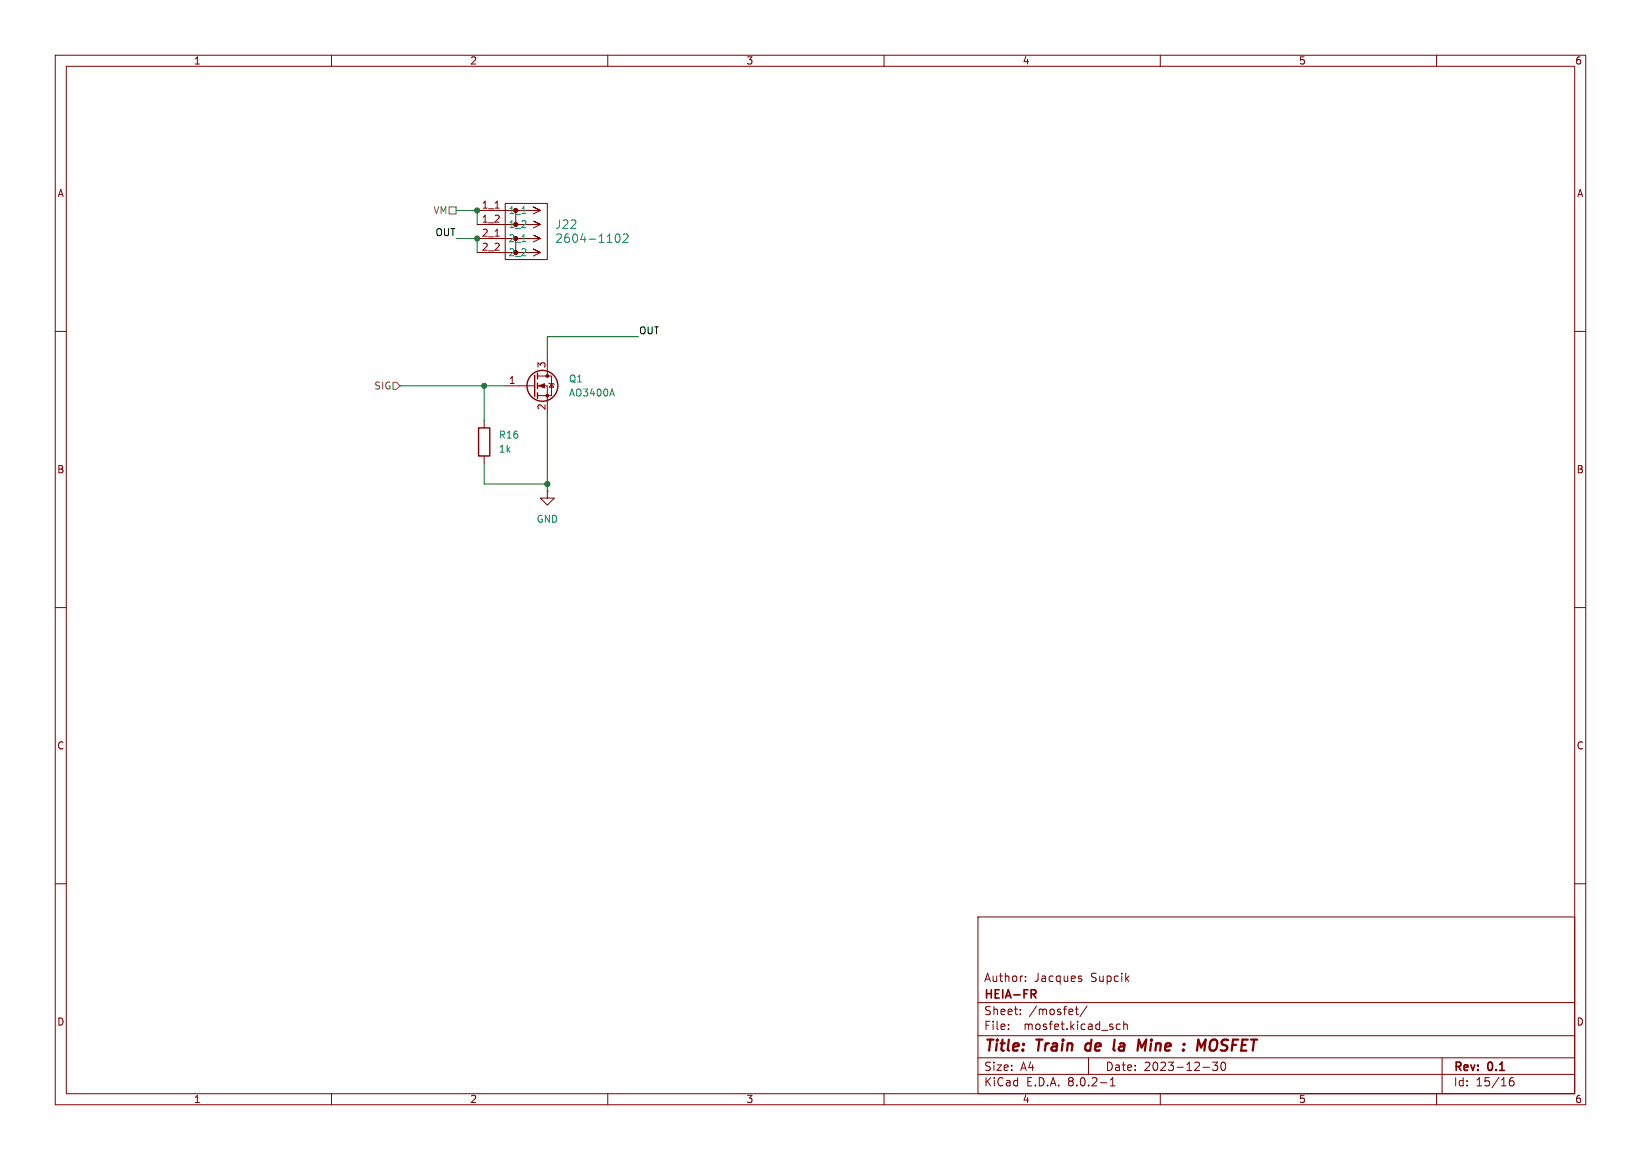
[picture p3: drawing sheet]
<svg xmlns="http://www.w3.org/2000/svg" width="297mm" height="210mm" viewBox="0 0 297 210" stroke-linecap="round" stroke-linejoin="round" font-family="sans-serif">
<g fill="none" stroke="#840000" stroke-width=".18">
<path d="M10 10h277v190h-277zM12 12h273v186h-273zM60 10v2M110 10v2M160 10v2M210 10v2M260 10v2M86.4 38.1h11.4l-1.3-.6 1.3 .6-1.3 .6M89.6 37.7h.8M91.4 36.8h7.7v10.2h-7.7zM93.3 38.1v2.5M10 60h2"/>
<path d="M86.4 45.7h11.4l-1.3-.6 1.3 .6-1.3 .7M86.4 43.2h11.4l-1.3-.7 1.3 .7-1.3 .6M86.4 40.6h11.4l-1.3-.6 1.3 .6-1.3 .7M89.6 42.8h.8M93.3 43.2v2.5M285 60h2M87.6 76.2v1.3M91.4 69.9h5.4M97.3 69.9h1.8v5M97.3 68.1h2.5v3.5h-2.5M99.1 64.8v3.3M99.3 69.3l.1 .2h.8l.1 .1"/>
<path d="M99.8 69.5l.4 .6h-.8zM87.6 82.6v1.2M99.1 88.9v1.3h1.2l-1.2 1.2-1.3-1.2h1.3M99.1 88.9h.1M10 110h2M285 110h2M10 160h2M285 160h2M177 166h108v32h-108zM185.6 177.6v.1M185.6 176.8v.1M195.4 177.2l.3 .1 .1 .2-.2 .2h-.3"/>
<path d="M195.4 176.7l.3 .1M60 198v2M110 198v2M160 198v2M177 194.5h108M177 191.5h108M177 187.5h108M177 181.5h108M182.5 186.3v.1M182.5 185.5v.1M184.7 183.6v.1M184.7 182.8v.1"/>
<path d="M194.6 182.7h.6M194.8 182.2v1.3l.4 .2M196.7 182.1l-1.2 2M197 191.5v3M199.2 196h1.1M201 196.6h.8M201 195.5l.4-.4v1.5M202.1 186.3l.2 .1 .4-.1M202.7 185.5l-.4-.1-.2 .1M203.4 185.5l.2-.1 .4 .1v.9M203.4 184.9v1.5M210 198v2"/>
<path d="M217.7 193.2h1.2M219.5 192.3h.9l-.5 .6 .4 .1v.7l-.2 .1h-.4l-.2-.1M221.2 192.4l.1-.1a.8 .8 0 0 1 .5 .7 .8 .8 0 0 1-.5 .8 1 1 0 0 1-.1-1.4zM260 198v2M261 191.5v6.5M273.9 195.1a.59 .59 0 0 0-.7 .6v.6l.1 .2 .4 .1 .3-.1v-.5l-.1-.3h-.4l-.3 .3"/>
</g>
<path d="M196.6 189.1l-.2 .7 .3 .4M201.6 190.1l.2 .1M201.7 188.2l-.2 1.7M206.1 188.2l.5 1.4 .9-1.4-.3 2M216.6 190.2l.3-2 .5 1.4 .8-1.4-.2 2M219.9 188.2a.77 .77 0 0 0-.9 .7M220.1 189.9l-.4 .3h-.4" fill="none" stroke="#840000" stroke-width=".4"/>
<path d="M186.6 179.2h.6l.3 .3-.2 .4-.7 .1M187 180l.5 .7" fill="none" stroke="#840000" stroke-width=".3"/>
<g fill="none" stroke="#840000" stroke-width=".25">
<path d="M86.6 77.5h2v5.1h-2zM96.8 67.9v3.9M97.3 67.6v1M97.3 69.3v1.1M97.3 71.1v1"/>
<circle cx="98.2" cy="69.8" r="2.79"/>
</g>
<g fill="#840000" stroke="#840000" stroke-width=".18">
<path d="M97.5 69.9l1.1-.4v.7z"/>
<circle cx="99.1" cy="71.6" r=".25"/>
<circle cx="99.1" cy="68.1" r=".25"/>
</g>
<path d="M94.5 38.7h.7M94.5 43.8h.7M111.5 42.5l.2-.1a.81 .81 0 0 1 .5 .7 .81 .81 0 0 1-.5 .8l-.2-.2-.2-.4zM112.8 42.5l.6-.1 .2 .1 .1 .3-1 1.1h1M110.8 70.4l.4 1.3" fill="none" stroke="#008484" stroke-width=".18"/>
<path d="M81.3 37.5h1.2v1.2h-1.2zM71.1 69.2h.7l.6 .7-.6 .6h-.7z" fill="none" stroke="#848400" stroke-width=".18"/>
<path d="M82.5 38.1h3.9v2.5M82.5 43.2h3.9v2.5M72.4 69.9h19M87.6 69.9v6.3M99.1 74.9v14M115.6 61h-16.5v3.8M87.6 83.8v3.8h11.5" fill="none" stroke="#008400" stroke-width=".18"/>
<g fill="#008400" stroke="#008400" stroke-width=".18">
<circle cx="86.4" cy="43.2" r=".46"/>
<circle cx="87.6" cy="69.9" r=".46"/>
<circle cx="86.4" cy="38.1" r=".46"/>
<circle cx="99.1" cy="87.6" r=".46"/>
</g>
<g font-size="2.8" fill="#840000">
<text x="178" y="190.9">Title:</text>
<text x="187.7" y="190.9">Train</text>
<text x="197.3" y="190.9">de</text>
<text x="203.2" y="190.9">la</text>
<text x="208.3" y="190.9">Mine</text>
<text x="217.4" y="190.9">:</text>
<text x="220.7" y="190.9">MOSFET</text>
</g>
<g font-size="2.1" fill="#008484">
<text x="100.4" y="41.6">J22</text>
<text x="100.4" y="44.2">2604-1102</text>
</g>
<g font-size="2.1" fill="#840000">
<text x="178" y="178">Author:</text>
<text x="187.2" y="178">Jacques</text>
<text x="197.5" y="178">Supcik</text>
<text x="178" y="184">Sheet:</text>
<text x="178" y="181.2">HEIA-FR</text>
<text x="186.2" y="184">/mosfet/</text>
<text x="178" y="186.7">File:</text>
<text x="185.4" y="186.7">mosfet.kicad_sch</text>
<text x="178" y="196.9">KiCad</text>
<text x="178" y="194.1">Size:</text>
<text x="184.7" y="194.1">A4</text>
<text x="185.7" y="196.9">E.D.A.</text>
<text x="193.3" y="196.9">8.0.2-1</text>
<text x="200" y="194.1">Date:</text>
<text x="207" y="194.1">2023-12-30</text>
<text x="263" y="194.3">Rev:</text>
<text x="263" y="196.9">Id:</text>
<text x="267.1" y="196.9">15/16</text>
<text x="269.4" y="194.3">0.1</text>
</g>
<g font-size="1.8" fill="#840000">
<text x="35" y="11.9">1</text>
<text x="85" y="11.9">2</text>
<text x="135" y="11.9">3</text>
<text x="185" y="11.9">4</text>
<text x="235" y="11.9">5</text>
<text x="285" y="11.9">6</text>
<text x="10.3" y="35.9">A</text>
<text x="285.3" y="35.9">A</text>
<text x="87.1" y="37.8">1_1</text>
<text x="87.1" y="40.4">1_2</text>
<text x="87.1" y="42.9">2_1</text>
<text x="87.1" y="45.5">2_2</text>
<text x="92" y="69.6">1</text>
<text x="98.8" y="66.7" transform="rotate(-90 98.8 66.7)">3</text>
<text x="98.8" y="74.4" transform="rotate(-90 98.8 74.4)">2</text>
<text x="10.3" y="85.9">B</text>
<text x="285.3" y="85.9">B</text>
<text x="10.3" y="135.9">C</text>
<text x="285.3" y="135.9">C</text>
<text x="10.3" y="185.9">D</text>
<text x="285.3" y="185.9">D</text>
<text x="35" y="199.9">1</text>
<text x="85" y="199.9">2</text>
<text x="135" y="199.9">3</text>
<text x="185" y="199.9">4</text>
<text x="235" y="199.9">5</text>
<text x="285" y="199.9">6</text>
</g>
<g font-size="1.8" fill="#848400">
<text x="78.3" y="39">VM</text>
<text x="67.6" y="70.7">SIG</text>
</g>
<g font-size="1.8" fill="#008484">
<text x="91.9" y="39">1_1</text>
<text x="91.9" y="41.5">1_2</text>
<text x="91.9" y="44">2_1</text>
<text x="91.9" y="46.6">2_2</text>
<text x="102.9" y="72">AO3400A</text>
<text x="102.9" y="69.4">Q1</text>
<text x="90.2" y="79.6">R16</text>
<text x="90.2" y="82.1">1k</text>
<text x="97" y="94.8">GND</text>
</g>
<g font-size="1.8">
<text x="78.7" y="42.8">OUT</text>
<text x="115.6" y="60.6">OUT</text>
</g>
</svg>
